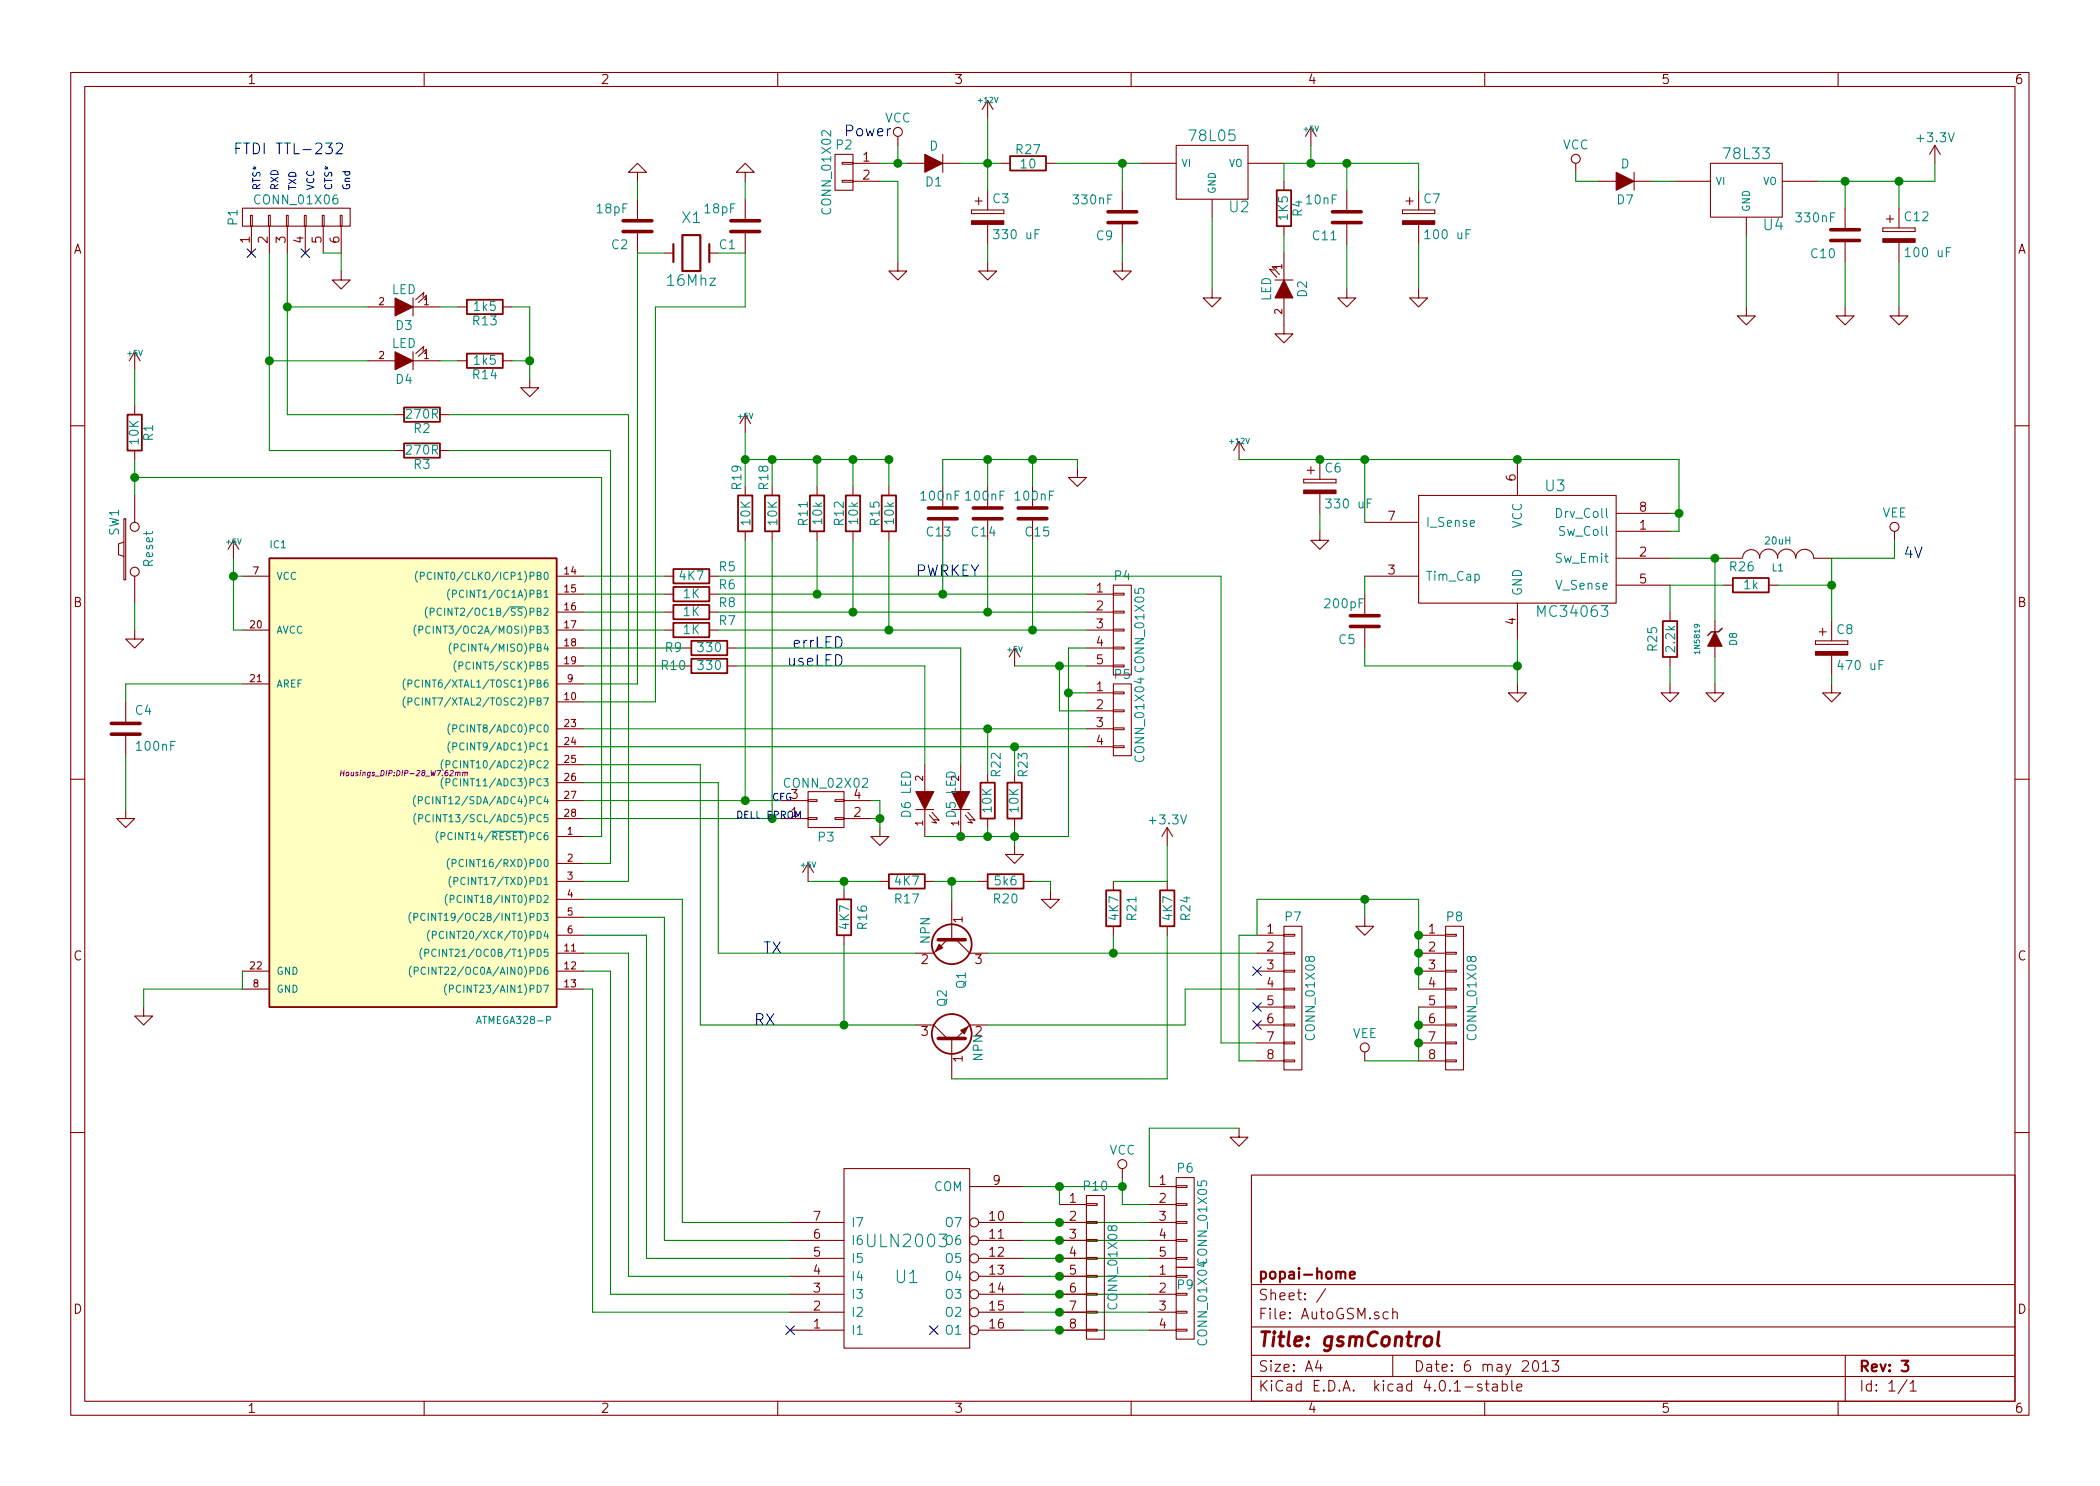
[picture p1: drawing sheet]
EESchema Schematic File Version 2
LIBS:power
LIBS:device
LIBS:transistors
LIBS:conn
LIBS:linear
LIBS:regul
LIBS:74xx
LIBS:cmos4000
LIBS:adc-dac
LIBS:memory
LIBS:xilinx
LIBS:microcontrollers
LIBS:dsp
LIBS:microchip
LIBS:analog_switches
LIBS:motorola
LIBS:texas
LIBS:intel
LIBS:audio
LIBS:interface
LIBS:digital-audio
LIBS:philips
LIBS:display
LIBS:cypress
LIBS:siliconi
LIBS:opto
LIBS:atmel
LIBS:contrib
LIBS:valves
LIBS:AutoGSM-cache
EELAYER 25 0
EELAYER END
$Descr A4 11693 8268
encoding utf-8
Sheet 1 1
Title "gsmControl"
Date "6 may 2013"
Rev "3"
Comp "popai-home"
Comment1 ""
Comment2 ""
Comment3 ""
Comment4 ""
$EndDescr
Text Notes 4700 3600 2    60   ~ 0
errLED
Text Notes 4700 3700 2    60   ~ 0
useLED
$Comp
L GND #PWR30
U 1 1
P 7500 1600
F 0 "#PWR30" H 7500 1600 30  0001 C CNN
F 1 "GND" H 7500 1530 30  0001 C CNN
F 2 "" H 7500 1600 60  0001 C CNN
F 3 "" H 7500 1600 60  0001 C CNN
	1    7500 1600
	1    0    0    -1  
$EndComp
$Comp
L GND #PWR21
U 1 1
P 6250 1450
F 0 "#PWR21" H 6250 1450 30  0001 C CNN
F 1 "GND" H 6250 1380 30  0001 C CNN
F 2 "" H 6250 1450 60  0001 C CNN
F 3 "" H 6250 1450 60  0001 C CNN
	1    6250 1450
	1    0    0    -1  
$EndComp
$Comp
L C C11
U 1 1
P 7500 1200
F 0 "C11" H 7550 1300 50  0000 L CNN
F 1 "10nF" H 7550 1100 50  0000 L CNN
F 2 "Capacitors_ThroughHole:C_Rect_L7_W2_P5" H 7500 1200 60  0001 C CNN
F 3 "" H 7500 1200 60  0001 C CNN
	1    7500 1200
	-1   0    0    1   
$EndComp
$Comp
L C C9
U 1 1
P 6250 1200
F 0 "C9" H 6300 1300 50  0000 L CNN
F 1 "330nF" H 6300 1100 50  0000 L CNN
F 2 "Capacitors_ThroughHole:C_Rect_L7_W2_P5" H 6250 1200 60  0001 C CNN
F 3 "" H 6250 1200 60  0001 C CNN
	1    6250 1200
	-1   0    0    1   
$EndComp
$Comp
L R R27
U 1 1
P 5725 900
F 0 "R27" V 5805 900 50  0000 C CNN
F 1 "10" V 5725 900 50  0000 C CNN
F 2 "Discret:R4-5" H 5725 900 60  0001 C CNN
F 3 "" H 5725 900 60  0001 C CNN
	1    5725 900 
	0    -1   -1   0   
$EndComp
$Comp
L GND #PWR29
U 1 1
P 7350 2950
F 0 "#PWR29" H 7350 2950 30  0001 C CNN
F 1 "GND" H 7350 2880 30  0001 C CNN
F 2 "" H 7350 2950 60  0001 C CNN
F 3 "" H 7350 2950 60  0001 C CNN
	1    7350 2950
	1    0    0    -1  
$EndComp
$Comp
L GND #PWR39
U 1 1
P 10200 3800
F 0 "#PWR39" H 10200 3800 30  0001 C CNN
F 1 "GND" H 10200 3730 30  0001 C CNN
F 2 "" H 10200 3800 60  0001 C CNN
F 3 "" H 10200 3800 60  0001 C CNN
	1    10200 3800
	1    0    0    -1  
$EndComp
$Comp
L GND #PWR37
U 1 1
P 9550 3800
F 0 "#PWR37" H 9550 3800 30  0001 C CNN
F 1 "GND" H 9550 3730 30  0001 C CNN
F 2 "" H 9550 3800 60  0001 C CNN
F 3 "" H 9550 3800 60  0001 C CNN
	1    9550 3800
	1    0    0    -1  
$EndComp
$Comp
L R R25
U 1 1
P 9300 3550
F 0 "R25" V 9400 3550 50  0000 C CNN
F 1 "2.2k" V 9300 3550 50  0000 C CNN
F 2 "Discret:R4" H 9300 3550 60  0001 C CNN
F 3 "" H 9300 3550 60  0001 C CNN
	1    9300 3550
	-1   0    0    1   
$EndComp
$Comp
L R R26
U 1 1
P 9750 3250
F 0 "R26" V 9650 3200 50  0000 C CNN
F 1 "1k" V 9750 3250 50  0000 C CNN
F 2 "Discret:R4" H 9750 3250 60  0001 C CNN
F 3 "" H 9750 3250 60  0001 C CNN
	1    9750 3250
	0    1    1    0   
$EndComp
$Comp
L C C5
U 1 1
P 7600 3450
F 0 "C5" H 7650 3550 50  0000 L CNN
F 1 "200pF" H 7600 3350 50  0000 L CNN
F 2 "Capacitors_ThroughHole:C_Rect_L7_W2_P5" H 7600 3450 60  0001 C CNN
F 3 "" H 7600 3450 60  0001 C CNN
	1    7600 3450
	-1   0    0    1   
$EndComp
$Comp
L INDUCTOR L1
U 1 1
P 9900 3100
F 0 "L1" V 9850 3100 40  0000 C CNN
F 1 "20uH" V 10000 3100 40  0000 C CNN
F 2 "Inductors_NEOSID:Neosid_Inductor_Sd8" H 9900 3100 60  0001 C CNN
F 3 "" H 9900 3100 60  0001 C CNN
	1    9900 3100
	0    -1   -1   0   
$EndComp
$Comp
L +12V #PWR25
U 1 1
P 6900 2550
F 0 "#PWR25" H 6900 2500 20  0001 C CNN
F 1 "+12V" H 6900 2650 30  0000 C CNN
F 2 "" H 6900 2550 60  0001 C CNN
F 3 "" H 6900 2550 60  0001 C CNN
	1    6900 2550
	1    0    0    -1  
$EndComp
$Comp
L MC34063 U3
U 1 1
P 8450 3050
F 0 "U3" H 8600 3400 60  0000 L CNN
F 1 "MC34063" H 8550 2700 60  0000 L CNN
F 2 "Housings_DIP:DIP-8_W7.62mm" H 8450 3050 60  0001 C CNN
F 3 "" H 8450 3050 60  0001 C CNN
	1    8450 3050
	1    0    0    -1  
$EndComp
$Comp
L +12V #PWR15
U 1 1
P 5500 650
F 0 "#PWR15" H 5500 600 20  0001 C CNN
F 1 "+12V" H 5500 750 30  0000 C CNN
F 2 "" H 5500 650 60  0001 C CNN
F 3 "" H 5500 650 60  0001 C CNN
	1    5500 650 
	1    0    0    -1  
$EndComp
NoConn ~ 5200 7400
$Comp
L R R19
U 1 1
P 4150 2850
F 0 "R19" V 4200 2650 50  0000 C CNN
F 1 "10K" V 4150 2850 50  0000 C CNN
F 2 "Discret:R4" H 4150 2850 60  0001 C CNN
F 3 "" H 4150 2850 60  0001 C CNN
	1    4150 2850
	-1   0    0    1   
$EndComp
$Comp
L GND #PWR12
U 1 1
P 4900 4600
F 0 "#PWR12" H 4900 4600 30  0001 C CNN
F 1 "GND" H 4900 4530 30  0001 C CNN
F 2 "" H 4900 4600 60  0001 C CNN
F 3 "" H 4900 4600 60  0001 C CNN
	1    4900 4600
	1    0    0    -1  
$EndComp
$Comp
L GND #PWR9
U 1 1
P 4150 1000
F 0 "#PWR9" H 4150 1000 30  0001 C CNN
F 1 "GND" H 4150 930 30  0001 C CNN
F 2 "" H 4150 1000 60  0001 C CNN
F 3 "" H 4150 1000 60  0001 C CNN
	1    4150 1000
	-1   0    0    1   
$EndComp
$Comp
L +5V #PWR17
U 1 1
P 5650 3700
F 0 "#PWR17" H 5650 3790 20  0001 C CNN
F 1 "+5V" H 5650 3790 30  0000 C CNN
F 2 "" H 5650 3700 60  0001 C CNN
F 3 "" H 5650 3700 60  0001 C CNN
	1    5650 3700
	1    0    0    -1  
$EndComp
$Comp
L R R18
U 1 1
P 4300 2850
F 0 "R18" V 4350 2650 50  0000 C CNN
F 1 "10K" V 4300 2850 50  0000 C CNN
F 2 "Discret:R4" H 4300 2850 60  0001 C CNN
F 3 "" H 4300 2850 60  0001 C CNN
	1    4300 2850
	-1   0    0    1   
$EndComp
$Comp
L GND #PWR4
U 1 1
P 800 5600
F 0 "#PWR4" H 800 5600 30  0001 C CNN
F 1 "GND" H 800 5530 30  0001 C CNN
F 2 "" H 800 5600 60  0001 C CNN
F 3 "" H 800 5600 60  0001 C CNN
	1    800  5600
	1    0    0    -1  
$EndComp
$Comp
L GND #PWR1
U 1 1
P 700 4500
F 0 "#PWR1" H 700 4500 30  0001 C CNN
F 1 "GND" H 700 4430 30  0001 C CNN
F 2 "" H 700 4500 60  0001 C CNN
F 3 "" H 700 4500 60  0001 C CNN
	1    700  4500
	1    0    0    -1  
$EndComp
$Comp
L C C4
U 1 1
P 700 4050
F 0 "C4" H 750 4150 50  0000 L CNN
F 1 "100nF" H 750 3950 50  0000 L CNN
F 2 "Capacitors_ThroughHole:C_Rect_L7_W2_P5" H 700 4050 60  0001 C CNN
F 3 "" H 700 4050 60  0001 C CNN
	1    700  4050
	1    0    0    -1  
$EndComp
$Comp
L +5V #PWR5
U 1 1
P 1300 3100
F 0 "#PWR5" H 1300 3190 20  0001 C CNN
F 1 "+5V" H 1300 3190 30  0000 C CNN
F 2 "" H 1300 3100 60  0001 C CNN
F 3 "" H 1300 3100 60  0001 C CNN
	1    1300 3100
	1    0    0    -1  
$EndComp
$Comp
L R R3
U 1 1
P 2350 2500
F 0 "R3" V 2430 2500 50  0000 C CNN
F 1 "270R" V 2350 2500 50  0000 C CNN
F 2 "Discret:R4" H 2350 2500 60  0001 C CNN
F 3 "" H 2350 2500 60  0001 C CNN
	1    2350 2500
	0    1    1    0   
$EndComp
$Comp
L R R2
U 1 1
P 2350 2300
F 0 "R2" V 2430 2300 50  0000 C CNN
F 1 "270R" V 2350 2300 50  0000 C CNN
F 2 "Discret:R4" H 2350 2300 60  0001 C CNN
F 3 "" H 2350 2300 60  0001 C CNN
	1    2350 2300
	0    1    1    0   
$EndComp
$Comp
L LED D6
U 1 1
P 5150 4450
F 0 "D6" H 5100 4550 50  0000 C CNN
F 1 "LED" H 5250 4550 50  0000 C CNN
F 2 "LEDs:LED-3MM" H 5150 4450 60  0001 C CNN
F 3 "" H 5150 4450 60  0001 C CNN
	1    5150 4450
	0    -1   -1   0   
$EndComp
$Comp
L LED D5
U 1 1
P 5350 4450
F 0 "D5" H 5300 4500 50  0000 C CNN
F 1 "LED" H 5450 4500 50  0000 C CNN
F 2 "LEDs:LED-3MM" H 5350 4450 60  0001 C CNN
F 3 "" H 5350 4450 60  0001 C CNN
	1    5350 4450
	0    -1   -1   0   
$EndComp
$Comp
L R R23
U 1 1
P 5650 4450
F 0 "R23" V 5700 4650 50  0000 C CNN
F 1 "10K" V 5650 4450 50  0000 C CNN
F 2 "Discret:R4" H 5650 4450 60  0001 C CNN
F 3 "" H 5650 4450 60  0001 C CNN
	1    5650 4450
	1    0    0    -1  
$EndComp
$Comp
L R R22
U 1 1
P 5500 4450
F 0 "R22" V 5550 4650 50  0000 C CNN
F 1 "10K" V 5500 4450 50  0000 C CNN
F 2 "Discret:R4" H 5500 4450 60  0001 C CNN
F 3 "" H 5500 4450 60  0001 C CNN
	1    5500 4450
	1    0    0    -1  
$EndComp
$Comp
L +5V #PWR10
U 1 1
P 4150 2400
F 0 "#PWR10" H 4150 2490 20  0001 C CNN
F 1 "+5V" H 4150 2490 30  0000 C CNN
F 2 "" H 4150 2400 60  0001 C CNN
F 3 "" H 4150 2400 60  0001 C CNN
	1    4150 2400
	1    0    0    -1  
$EndComp
$Comp
L R R10
U 1 1
P 3950 3700
F 0 "R10" V 3950 3500 50  0000 C CNN
F 1 "330" V 3950 3700 50  0000 C CNN
F 2 "Discret:R4" H 3950 3700 60  0001 C CNN
F 3 "" H 3950 3700 60  0001 C CNN
	1    3950 3700
	0    1    1    0   
$EndComp
$Comp
L R R9
U 1 1
P 3950 3600
F 0 "R9" V 3950 3400 50  0000 C CNN
F 1 "330" V 3950 3600 50  0000 C CNN
F 2 "Discret:R4" H 3950 3600 60  0001 C CNN
F 3 "" H 3950 3600 60  0001 C CNN
	1    3950 3600
	0    1    1    0   
$EndComp
$Comp
L R R8
U 1 1
P 3850 3400
F 0 "R8" V 3800 3600 50  0000 C CNN
F 1 "1K" V 3850 3400 50  0000 C CNN
F 2 "Discret:R4" H 3850 3400 60  0001 C CNN
F 3 "" H 3850 3400 60  0001 C CNN
	1    3850 3400
	0    1    1    0   
$EndComp
$Comp
L R R7
U 1 1
P 3850 3500
F 0 "R7" V 3800 3700 50  0000 C CNN
F 1 "1K" V 3850 3500 50  0000 C CNN
F 2 "Discret:R4" H 3850 3500 60  0001 C CNN
F 3 "" H 3850 3500 60  0001 C CNN
	1    3850 3500
	0    1    1    0   
$EndComp
$Comp
L R R6
U 1 1
P 3850 3300
F 0 "R6" V 3800 3500 50  0000 C CNN
F 1 "1K" V 3850 3300 50  0000 C CNN
F 2 "Discret:R4" H 3850 3300 60  0001 C CNN
F 3 "" H 3850 3300 60  0001 C CNN
	1    3850 3300
	0    1    1    0   
$EndComp
$Comp
L R R5
U 1 1
P 3850 3200
F 0 "R5" V 3800 3400 50  0000 C CNN
F 1 "4K7" V 3850 3200 50  0000 C CNN
F 2 "Discret:R4" H 3850 3200 60  0001 C CNN
F 3 "" H 3850 3200 60  0001 C CNN
	1    3850 3200
	0    1    1    0   
$EndComp
$Comp
L R R15
U 1 1
P 4950 2850
F 0 "R15" V 5030 2850 50  0000 C CNN
F 1 "10k" V 4950 2850 50  0000 C CNN
F 2 "Discret:R4" H 4950 2850 60  0001 C CNN
F 3 "" H 4950 2850 60  0001 C CNN
	1    4950 2850
	-1   0    0    1   
$EndComp
$Comp
L R R12
U 1 1
P 4750 2850
F 0 "R12" V 4830 2850 50  0000 C CNN
F 1 "10k" V 4750 2850 50  0000 C CNN
F 2 "Discret:R4" H 4750 2850 60  0001 C CNN
F 3 "" H 4750 2850 60  0001 C CNN
	1    4750 2850
	-1   0    0    1   
$EndComp
$Comp
L R R11
U 1 1
P 4550 2850
F 0 "R11" V 4630 2850 50  0000 C CNN
F 1 "10k" V 4550 2850 50  0000 C CNN
F 2 "Discret:R4" H 4550 2850 60  0001 C CNN
F 3 "" H 4550 2850 60  0001 C CNN
	1    4550 2850
	-1   0    0    1   
$EndComp
$Comp
L ULN2003 U1
U 1 1
P 5050 7000
F 0 "U1" H 5050 7100 70  0000 C CNN
F 1 "ULN2003" H 5050 6900 70  0000 C CNN
F 2 "Housings_DIP:DIP-16_W7.62mm" H 5050 7000 60  0001 C CNN
F 3 "" H 5050 7000 60  0001 C CNN
	1    5050 7000
	1    0    0    1   
$EndComp
Text Notes 4700 750  0    60   ~ 0
Power
$Comp
L GND #PWR27
U 1 1
P 7150 1800
F 0 "#PWR27" H 7150 1800 30  0001 C CNN
F 1 "GND" H 7150 1730 30  0001 C CNN
F 2 "" H 7150 1800 60  0001 C CNN
F 3 "" H 7150 1800 60  0001 C CNN
	1    7150 1800
	1    0    0    -1  
$EndComp
$Comp
L LED D2
U 1 1
P 7150 1600
F 0 "D2" H 7150 1700 50  0000 C CNN
F 1 "LED" H 7150 1500 50  0000 C CNN
F 2 "LEDs:LED-3MM" H 7150 1600 60  0001 C CNN
F 3 "" H 7150 1600 60  0001 C CNN
	1    7150 1600
	0    1    1    0   
$EndComp
$Comp
L R R4
U 1 1
P 7150 1150
F 0 "R4" V 7230 1150 50  0000 C CNN
F 1 "1K5" V 7150 1150 50  0000 C CNN
F 2 "Discret:R4" H 7150 1150 60  0001 C CNN
F 3 "" H 7150 1150 60  0001 C CNN
	1    7150 1150
	1    0    0    -1  
$EndComp
$Comp
L GND #PWR7
U 1 1
P 2950 2100
F 0 "#PWR7" H 2950 2100 30  0001 C CNN
F 1 "GND" H 2950 2030 30  0001 C CNN
F 2 "" H 2950 2100 60  0001 C CNN
F 3 "" H 2950 2100 60  0001 C CNN
	1    2950 2100
	1    0    0    -1  
$EndComp
$Comp
L R R14
U 1 1
P 2700 2000
F 0 "R14" V 2780 2000 50  0000 C CNN
F 1 "1k5" V 2700 2000 50  0000 C CNN
F 2 "Discret:R4" H 2700 2000 60  0001 C CNN
F 3 "" H 2700 2000 60  0001 C CNN
	1    2700 2000
	0    1    1    0   
$EndComp
$Comp
L R R13
U 1 1
P 2700 1700
F 0 "R13" V 2780 1700 50  0000 C CNN
F 1 "1k5" V 2700 1700 50  0000 C CNN
F 2 "Discret:R4" H 2700 1700 60  0001 C CNN
F 3 "" H 2700 1700 60  0001 C CNN
	1    2700 1700
	0    1    1    0   
$EndComp
$Comp
L LED D4
U 1 1
P 2250 2000
F 0 "D4" H 2250 2100 50  0000 C CNN
F 1 "LED" H 2250 1900 50  0000 C CNN
F 2 "LEDs:LED-3MM" H 2250 2000 60  0001 C CNN
F 3 "" H 2250 2000 60  0001 C CNN
	1    2250 2000
	-1   0    0    1   
$EndComp
$Comp
L LED D3
U 1 1
P 2250 1700
F 0 "D3" H 2250 1800 50  0000 C CNN
F 1 "LED" H 2250 1600 50  0000 C CNN
F 2 "LEDs:LED-3MM" H 2250 1700 60  0001 C CNN
F 3 "" H 2250 1700 60  0001 C CNN
	1    2250 1700
	-1   0    0    1   
$EndComp
Text Notes 1950 1050 1    40   ~ 0
Gnd
Text Notes 1850 1050 1    40   ~ 0
CTS*
Text Notes 1750 1050 1    40   ~ 0
VCC
Text Notes 1650 1050 1    40   ~ 0
TXD
Text Notes 1550 1050 1    40   ~ 0
RXD
Text Notes 1450 1050 1    40   ~ 0
RTS*
Text Notes 1300 850  0    60   ~ 0
FTDI TTL-232
$Comp
L GND #PWR14
U 1 1
P 5000 1450
F 0 "#PWR14" H 5000 1450 30  0001 C CNN
F 1 "GND" H 5000 1380 30  0001 C CNN
F 2 "" H 5000 1450 60  0001 C CNN
F 3 "" H 5000 1450 60  0001 C CNN
	1    5000 1450
	1    0    0    -1  
$EndComp
$Comp
L GND #PWR24
U 1 1
P 6750 1600
F 0 "#PWR24" H 6750 1600 30  0001 C CNN
F 1 "GND" H 6750 1530 30  0001 C CNN
F 2 "" H 6750 1600 60  0001 C CNN
F 3 "" H 6750 1600 60  0001 C CNN
	1    6750 1600
	1    0    0    -1  
$EndComp
$Comp
L GND #PWR16
U 1 1
P 5500 1450
F 0 "#PWR16" H 5500 1450 30  0001 C CNN
F 1 "GND" H 5500 1380 30  0001 C CNN
F 2 "" H 5500 1450 60  0001 C CNN
F 3 "" H 5500 1450 60  0001 C CNN
	1    5500 1450
	1    0    0    -1  
$EndComp
$Comp
L +5V #PWR28
U 1 1
P 7300 800
F 0 "#PWR28" H 7300 890 20  0001 C CNN
F 1 "+5V" H 7300 890 30  0000 C CNN
F 2 "" H 7300 800 60  0001 C CNN
F 3 "" H 7300 800 60  0001 C CNN
	1    7300 800 
	1    0    0    -1  
$EndComp
$Comp
L 78L05 U2
U 1 1
P 6750 950
F 0 "U2" H 6900 754 60  0000 C CNN
F 1 "78L05" H 6750 1150 60  0000 C CNN
F 2 "Transistors_TO-220:TO-220_Neutral123_Vertical_LargePads" H 6750 950 60  0001 C CNN
F 3 "" H 6750 950 60  0001 C CNN
	1    6750 950 
	1    0    0    -1  
$EndComp
$Comp
L GND #PWR6
U 1 1
P 1900 1500
F 0 "#PWR6" H 1900 1500 30  0001 C CNN
F 1 "GND" H 1900 1430 30  0001 C CNN
F 2 "" H 1900 1500 60  0001 C CNN
F 3 "" H 1900 1500 60  0001 C CNN
	1    1900 1500
	1    0    0    -1  
$EndComp
$Comp
L +5V #PWR2
U 1 1
P 750 2050
F 0 "#PWR2" H 750 2140 20  0001 C CNN
F 1 "+5V" H 750 2140 30  0000 C CNN
F 2 "" H 750 2050 60  0001 C CNN
F 3 "" H 750 2050 60  0001 C CNN
	1    750  2050
	1    0    0    -1  
$EndComp
$Comp
L GND #PWR3
U 1 1
P 750 3500
F 0 "#PWR3" H 750 3500 30  0001 C CNN
F 1 "GND" H 750 3430 30  0001 C CNN
F 2 "" H 750 3500 60  0001 C CNN
F 3 "" H 750 3500 60  0001 C CNN
	1    750  3500
	1    0    0    -1  
$EndComp
$Comp
L SW_PUSH SW1
U 1 1
P 750 3050
F 0 "SW1" H 900 3160 50  0000 C CNN
F 1 "Reset" H 750 2970 50  0000 C CNN
F 2 "Buttons_Switches_ThroughHole:SW_PUSH_SMALL" H 750 3050 60  0001 C CNN
F 3 "" H 750 3050 60  0001 C CNN
	1    750  3050
	0    -1   -1   0   
$EndComp
$Comp
L R R1
U 1 1
P 750 2400
F 0 "R1" V 830 2400 50  0000 C CNN
F 1 "10K" V 750 2400 50  0000 C CNN
F 2 "Discret:R4" H 750 2400 60  0001 C CNN
F 3 "" H 750 2400 60  0001 C CNN
	1    750  2400
	1    0    0    -1  
$EndComp
$Comp
L GND #PWR8
U 1 1
P 3550 1000
F 0 "#PWR8" H 3550 1000 30  0001 C CNN
F 1 "GND" H 3550 930 30  0001 C CNN
F 2 "" H 3550 1000 60  0001 C CNN
F 3 "" H 3550 1000 60  0001 C CNN
	1    3550 1000
	-1   0    0    1   
$EndComp
$Comp
L GND #PWR18
U 1 1
P 5650 4700
F 0 "#PWR18" H 5650 4700 30  0001 C CNN
F 1 "GND" H 5650 4630 30  0001 C CNN
F 2 "" H 5650 4700 60  0001 C CNN
F 3 "" H 5650 4700 60  0001 C CNN
	1    5650 4700
	1    0    0    -1  
$EndComp
$Comp
L C C2
U 1 1
P 3550 1250
F 0 "C2" H 3600 1350 50  0000 L CNN
F 1 "18pF" H 3600 1150 50  0000 L CNN
F 2 "Capacitors_ThroughHole:C_Disc_D3_P2.5" H 3550 1250 60  0001 C CNN
F 3 "" H 3550 1250 60  0001 C CNN
	1    3550 1250
	-1   0    0    1   
$EndComp
$Comp
L C C1
U 1 1
P 4150 1250
F 0 "C1" H 4200 1350 50  0000 L CNN
F 1 "18pF" H 4200 1150 50  0000 L CNN
F 2 "Capacitors_ThroughHole:C_Disc_D3_P2.5" H 4150 1250 60  0001 C CNN
F 3 "" H 4150 1250 60  0001 C CNN
	1    4150 1250
	-1   0    0    1   
$EndComp
$Comp
L Crystal X1
U 1 1
P 3850 1400
F 0 "X1" H 3850 1200 60  0000 C CNN
F 1 "16Mhz" H 3850 1550 60  0000 C CNN
F 2 "Crystals:Crystal_HC49-U_Vertical" H 3850 1400 60  0001 C CNN
F 3 "" H 3850 1400 60  0001 C CNN
	1    3850 1400
	-1   0    0    1   
$EndComp
$Comp
L ATMEGA328-P IC1
U 1 1
P 2250 4300
F 0 "IC1" H 1500 5550 40  0000 L BNN
F 1 "ATMEGA328-P" H 2650 2900 40  0000 L BNN
F 2 "Housings_DIP:DIP-28_W7.62mm" H 2250 4300 30  0000 C CIN
F 3 "" H 2250 4300 60  0000 C CNN
	1    2250 4300
	1    0    0    -1  
$EndComp
$Comp
L CONN_01X06 P1
U 1 1
P 1650 1200
F 0 "P1" H 1650 1550 50  0000 C CNN
F 1 "CONN_01X06" V 1750 1200 50  0000 C CNN
F 2 "Pin_Headers:Pin_Header_Straight_1x06" H 1650 1200 60  0001 C CNN
F 3 "" H 1650 1200 60  0000 C CNN
	1    1650 1200
	0    -1   -1   0   
$EndComp
$Comp
L CONN_01X02 P2
U 1 1
P 4700 950
F 0 "P2" H 4700 1100 50  0000 C CNN
F 1 "CONN_01X02" V 4800 950 50  0000 C CNN
F 2 "Sockets_MOLEX_KK-System:Socket_MOLEX-KK-RM3-96mm_Lock_2pin_straight" H 4700 950 60  0001 C CNN
F 3 "" H 4700 950 60  0000 C CNN
	1    4700 950 
	-1   0    0    -1  
$EndComp
$Comp
L D D1
U 1 1
P 5200 900
F 0 "D1" H 5200 1000 50  0000 C CNN
F 1 "D" H 5200 800 50  0000 C CNN
F 2 "Diodes_ThroughHole:Diode_DO-35_SOD27_Horizontal_RM10" H 5200 900 60  0001 C CNN
F 3 "" H 5200 900 60  0000 C CNN
	1    5200 900 
	-1   0    0    1   
$EndComp
$Comp
L CP C3
U 1 1
P 5500 1200
F 0 "C3" H 5525 1300 50  0000 L CNN
F 1 "330 uF" H 5525 1100 50  0000 L CNN
F 2 "Capacitors_ThroughHole:C_Radial_D5_L6_P2.5" H 5538 1050 30  0001 C CNN
F 3 "" H 5500 1200 60  0000 C CNN
	1    5500 1200
	1    0    0    -1  
$EndComp
$Comp
L CP C6
U 1 1
P 7350 2700
F 0 "C6" H 7375 2800 50  0000 L CNN
F 1 "330 uF" H 7375 2600 50  0000 L CNN
F 2 "Capacitors_ThroughHole:C_Radial_D5_L6_P2.5" H 7388 2550 30  0001 C CNN
F 3 "" H 7350 2700 60  0000 C CNN
	1    7350 2700
	1    0    0    -1  
$EndComp
$Comp
L CONN_02X02 P3
U 1 1
P 4600 4500
F 0 "P3" H 4600 4650 50  0000 C CNN
F 1 "CONN_02X02" H 4600 4350 50  0000 C CNN
F 2 "Pin_Headers:Pin_Header_Straight_2x02" H 4600 3300 60  0001 C CNN
F 3 "" H 4600 3300 60  0000 C CNN
	1    4600 4500
	1    0    0    1   
$EndComp
$Comp
L CONN_01X04 P5
U 1 1
P 6250 4000
F 0 "P5" H 6250 4250 50  0000 C CNN
F 1 "CONN_01X04" V 6350 4000 50  0000 C CNN
F 2 "Sockets_MOLEX_KK-System:Socket_MOLEX-KK-RM3-96mm_Lock_4pin_straight" H 6250 4000 60  0001 C CNN
F 3 "" H 6250 4000 60  0000 C CNN
	1    6250 4000
	1    0    0    -1  
$EndComp
Wire Wire Line
	6400 6700 6250 6700
Wire Wire Line
	6250 6700 6250 6550
Wire Wire Line
	6750 1200 6750 1600
Connection ~ 1600 1700
Wire Wire Line
	2050 1700 1600 1700
Connection ~ 7300 900 
Wire Wire Line
	7500 1050 7500 900 
Connection ~ 5500 900 
Wire Wire Line
	5500 1050 5500 650 
Wire Wire Line
	3300 5500 3250 5500
Wire Wire Line
	9350 2850 9300 2850
Wire Wire Line
	3800 6800 4400 6800
Wire Wire Line
	3800 5000 3800 6800
Wire Wire Line
	3400 5400 3400 7200
Wire Wire Line
	3400 7200 4400 7200
Wire Wire Line
	3600 5200 3600 7000
Wire Wire Line
	3600 7000 4400 7000
Wire Wire Line
	3550 1400 3550 3800
Wire Wire Line
	3550 3800 3250 3800
Wire Wire Line
	3250 5100 3700 5100
Wire Wire Line
	3250 5300 3500 5300
Wire Wire Line
	5700 7100 6400 7100
Wire Wire Line
	5700 6900 6400 6900
Wire Wire Line
	800  5600 800  5500
Wire Wire Line
	800  5500 1350 5500
Wire Wire Line
	700  4200 700  4500
Wire Wire Line
	3400 4800 3250 4800
Wire Wire Line
	3250 3700 3800 3700
Wire Wire Line
	3700 3500 3250 3500
Wire Wire Line
	3700 3300 3250 3300
Connection ~ 4750 2550
Wire Wire Line
	4750 2550 4750 2700
Wire Wire Line
	4550 2550 4550 2700
Connection ~ 750  2650
Wire Wire Line
	1750 -2900 1950 -2900
Wire Wire Line
	7300 900  7300 800 
Wire Wire Line
	2950 2100 2950 1700
Connection ~ 2950 2000
Wire Wire Line
	750  2050 750  2250
Wire Wire Line
	4950 2550 4950 2700
Connection ~ 4950 2550
Connection ~ 4550 2550
Wire Wire Line
	3700 3200 3250 3200
Wire Wire Line
	3700 3400 3250 3400
Wire Wire Line
	3250 3600 3800 3600
Wire Wire Line
	3250 4900 3500 4900
Wire Wire Line
	1350 3800 700  3800
Wire Wire Line
	700  3800 700  3900
Wire Wire Line
	1350 5500 1350 5400
Wire Wire Line
	3250 4650 3350 4650
Wire Wire Line
	3350 4650 3350 2650
Wire Wire Line
	3350 2650 750  2650
Wire Wire Line
	5700 6800 6400 6800
Wire Wire Line
	5700 7000 6400 7000
Wire Wire Line
	5700 7200 6400 7200
Wire Wire Line
	3400 5400 3250 5400
Wire Wire Line
	3600 5200 3250 5200
Wire Wire Line
	3800 5000 3250 5000
Wire Wire Line
	3250 3900 3650 3900
Wire Wire Line
	3650 3900 3650 1700
Wire Wire Line
	3650 1700 4150 1700
Wire Wire Line
	4150 1700 4150 1400
Wire Wire Line
	3500 7100 4400 7100
Wire Wire Line
	3500 5300 3500 7100
Wire Wire Line
	3700 5100 3700 6900
Wire Wire Line
	3700 6900 4400 6900
Wire Wire Line
	9350 2950 9300 2950
Connection ~ 9350 2850
Connection ~ 6250 900 
Wire Wire Line
	7500 1350 7500 1600
Wire Wire Line
	1500 1400 1500 2500
Wire Wire Line
	2050 2000 1500 2000
Connection ~ 1500 2000
Connection ~ 6250 6600
Wire Wire Line
	5950 4650 5950 3600
Wire Wire Line
	6250 6600 5700 6600
Wire Wire Line
	750  2550 750  2750
Wire Wire Line
	2450 1700 2550 1700
Wire Wire Line
	2950 1700 2850 1700
Wire Wire Line
	2850 2000 2950 2000
Wire Wire Line
	2450 2000 2550 2000
Wire Wire Line
	1600 1400 1600 2300
Wire Wire Line
	1600 2300 2200 2300
Wire Wire Line
	2500 2300 3500 2300
Wire Wire Line
	3500 2300 3500 4900
Wire Wire Line
	1500 2500 2200 2500
Wire Wire Line
	2500 2500 3400 2500
Wire Wire Line
	3400 2500 3400 4800
Wire Wire Line
	3700 1400 3550 1400
Wire Wire Line
	4150 1400 4000 1400
Wire Wire Line
	4900 900  5050 900 
Wire Wire Line
	6250 1350 6250 1450
Wire Wire Line
	5500 1350 5500 1450
Wire Wire Line
	4900 1000 5000 1000
Wire Wire Line
	5000 1000 5000 1450
Wire Wire Line
	7150 900  7150 1000
Wire Wire Line
	7150 1300 7150 1400
Wire Wire Line
	1350 3200 1300 3200
Wire Wire Line
	1300 3100 1300 3500
Wire Wire Line
	750  3350 750  3500
Wire Wire Line
	4150 2400 4150 2700
Connection ~ 4150 2550
Wire Wire Line
	4850 4450 4900 4450
Wire Wire Line
	4900 4450 4900 4600
Wire Wire Line
	4900 4550 4850 4550
Connection ~ 4900 4550
Wire Wire Line
	4150 3000 4150 4450
Wire Wire Line
	5650 4300 5650 4150
Connection ~ 5650 4150
Wire Wire Line
	5500 4300 5500 4050
Connection ~ 5500 4050
Wire Wire Line
	5500 4600 5500 4650
Wire Wire Line
	5650 4600 5650 4700
Connection ~ 5650 4650
Wire Wire Line
	5700 7300 6400 7300
Wire Wire Line
	5700 7400 6400 7400
NoConn ~ 4400 7400
Connection ~ 5900 3700
Wire Wire Line
	5900 3700 5900 3950
$Comp
L CONN_01X05 P4
U 1 1
P 6250 3500
F 0 "P4" H 6250 3800 50  0000 C CNN
F 1 "CONN_01X05" V 6350 3500 50  0000 C CNN
F 2 "Sockets_MOLEX_KK-System:Socket_MOLEX-KK-RM3-96mm_Lock_5pin_straight" H 6250 3500 60  0001 C CNN
F 3 "" H 6250 3500 60  0000 C CNN
	1    6250 3500
	1    0    0    -1  
$EndComp
Wire Wire Line
	6050 3700 5650 3700
Wire Wire Line
	5950 3600 6050 3600
Wire Wire Line
	6050 4050 3250 4050
Wire Wire Line
	6050 4150 3250 4150
Wire Wire Line
	5150 4650 5950 4650
Connection ~ 4150 4450
Wire Wire Line
	3250 4450 4350 4450
Wire Wire Line
	4350 4550 3250 4550
Wire Wire Line
	4300 3000 4300 4550
Connection ~ 4300 4550
Wire Wire Line
	4300 2700 4300 2550
Connection ~ 4300 2550
Connection ~ 5500 4650
Connection ~ 5350 4650
Wire Wire Line
	4100 3600 5350 3600
Wire Wire Line
	5350 3600 5350 4250
Wire Wire Line
	4100 3700 5150 3700
Wire Wire Line
	5150 3700 5150 4250
Wire Wire Line
	6050 3500 4000 3500
Wire Wire Line
	4000 3400 6050 3400
Wire Wire Line
	6050 3300 4000 3300
Wire Wire Line
	4550 3000 4550 3300
Connection ~ 4550 3300
Wire Wire Line
	4750 3000 4750 3400
Connection ~ 4750 3400
Wire Wire Line
	4950 3000 4950 3500
Connection ~ 4950 3500
Wire Wire Line
	4150 2550 4950 2550
Text Notes 4100 4550 0    39   ~ 0
DELL EPROM
Text Notes 4300 4450 0    39   ~ 0
CFG
$Comp
L 78L05 U4
U 1 1
P 9725 1050
F 0 "U4" H 9875 854 60  0000 C CNN
F 1 "78L33" H 9725 1250 60  0000 C CNN
F 2 "TO_SOT_Packages_THT:TO-92_Inline_Wide" H 9725 1050 60  0001 C CNN
F 3 "" H 9725 1050 60  0000 C CNN
	1    9725 1050
	1    0    0    -1  
$EndComp
$Comp
L CP C7
U 1 1
P 7900 1200
F 0 "C7" H 7925 1300 50  0000 L CNN
F 1 "100 uF" H 7925 1100 50  0000 L CNN
F 2 "Capacitors_ThroughHole:C_Radial_D5_L6_P2.5" H 7938 1050 30  0001 C CNN
F 3 "" H 7900 1200 60  0000 C CNN
	1    7900 1200
	1    0    0    -1  
$EndComp
$Comp
L C C10
U 1 1
P 10275 1300
F 0 "C10" H 10325 1400 50  0000 L CNN
F 1 "330nF" H 10325 1200 50  0000 L CNN
F 2 "Capacitors_ThroughHole:C_Rect_L7_W2_P5" H 10275 1300 60  0001 C CNN
F 3 "" H 10275 1300 60  0001 C CNN
	1    10275 1300
	-1   0    0    1   
$EndComp
$Comp
L CP C12
U 1 1
P 10575 1300
F 0 "C12" H 10600 1400 50  0000 L CNN
F 1 "100 uF" H 10600 1200 50  0000 L CNN
F 2 "Capacitors_ThroughHole:C_Radial_D5_L6_P2.5" H 10613 1150 30  0001 C CNN
F 3 "" H 10575 1300 60  0000 C CNN
	1    10575 1300
	1    0    0    -1  
$EndComp
Connection ~ 7500 900 
Wire Wire Line
	7900 1050 7900 900 
Wire Wire Line
	10125 1000 10775 1000
Wire Wire Line
	10575 1000 10575 1150
Wire Wire Line
	10275 1150 10275 1000
Connection ~ 10275 1000
$Comp
L GND #PWR33
U 1 1
P 7900 1600
F 0 "#PWR33" H 7900 1600 30  0001 C CNN
F 1 "GND" H 7900 1530 30  0001 C CNN
F 2 "" H 7900 1600 60  0001 C CNN
F 3 "" H 7900 1600 60  0001 C CNN
	1    7900 1600
	1    0    0    -1  
$EndComp
$Comp
L GND #PWR38
U 1 1
P 9725 1700
F 0 "#PWR38" H 9725 1700 30  0001 C CNN
F 1 "GND" H 9725 1630 30  0001 C CNN
F 2 "" H 9725 1700 60  0001 C CNN
F 3 "" H 9725 1700 60  0001 C CNN
	1    9725 1700
	1    0    0    -1  
$EndComp
$Comp
L GND #PWR40
U 1 1
P 10275 1700
F 0 "#PWR40" H 10275 1700 30  0001 C CNN
F 1 "GND" H 10275 1630 30  0001 C CNN
F 2 "" H 10275 1700 60  0001 C CNN
F 3 "" H 10275 1700 60  0001 C CNN
	1    10275 1700
	1    0    0    -1  
$EndComp
$Comp
L GND #PWR42
U 1 1
P 10575 1700
F 0 "#PWR42" H 10575 1700 30  0001 C CNN
F 1 "GND" H 10575 1630 30  0001 C CNN
F 2 "" H 10575 1700 60  0001 C CNN
F 3 "" H 10575 1700 60  0001 C CNN
	1    10575 1700
	1    0    0    -1  
$EndComp
Wire Wire Line
	10575 1700 10575 1450
Wire Wire Line
	10275 1700 10275 1450
Wire Wire Line
	9725 1700 9725 1300
Wire Wire Line
	7900 1600 7900 1350
$Comp
L +3.3V #PWR43
U 1 1
P 10775 900
F 0 "#PWR43" H 10775 750 50  0001 C CNN
F 1 "+3.3V" H 10775 1040 50  0000 C CNN
F 2 "" H 10775 900 60  0000 C CNN
F 3 "" H 10775 900 60  0000 C CNN
	1    10775 900 
	1    0    0    -1  
$EndComp
Wire Wire Line
	10775 1000 10775 900 
Connection ~ 10575 1000
Wire Wire Line
	6900 2550 9350 2550
Wire Wire Line
	7600 2550 7600 2900
Wire Wire Line
	9350 2550 9350 2950
Connection ~ 8450 2550
Connection ~ 7600 2550
Connection ~ 7350 2550
Wire Wire Line
	8450 3550 8450 3800
$Comp
L ZENERsmall D8
U 1 1
P 9550 3550
F 0 "D8" H 9550 3650 40  0000 C CNN
F 1 "1N5819" H 9550 3450 30  0000 C CNN
F 2 "Diodes_ThroughHole:Diode_DO-35_SOD27_Horizontal_RM10" H 9550 3550 60  0001 C CNN
F 3 "" H 9550 3550 60  0000 C CNN
	1    9550 3550
	0    1    1    0   
$EndComp
Wire Wire Line
	9300 3250 9600 3250
Wire Wire Line
	9300 3100 9600 3100
Wire Wire Line
	9900 3250 10200 3250
Wire Wire Line
	10200 3100 10200 3450
Wire Wire Line
	9550 3450 9550 3100
Connection ~ 9550 3100
Wire Wire Line
	9300 3400 9300 3250
$Comp
L GND #PWR36
U 1 1
P 9300 3800
F 0 "#PWR36" H 9300 3800 30  0001 C CNN
F 1 "GND" H 9300 3730 30  0001 C CNN
F 2 "" H 9300 3800 60  0001 C CNN
F 3 "" H 9300 3800 60  0001 C CNN
	1    9300 3800
	1    0    0    -1  
$EndComp
$Comp
L GND #PWR34
U 1 1
P 8450 3800
F 0 "#PWR34" H 8450 3800 30  0001 C CNN
F 1 "GND" H 8450 3730 30  0001 C CNN
F 2 "" H 8450 3800 60  0001 C CNN
F 3 "" H 8450 3800 60  0001 C CNN
	1    8450 3800
	1    0    0    -1  
$EndComp
Connection ~ 8450 3700
Wire Wire Line
	9300 3700 9300 3800
Wire Wire Line
	9550 3650 9550 3800
Wire Wire Line
	7600 3600 7600 3700
Wire Wire Line
	7600 3700 8450 3700
Wire Wire Line
	7600 3300 7600 3200
$Comp
L CP C8
U 1 1
P 10200 3600
F 0 "C8" H 10225 3700 50  0000 L CNN
F 1 "470 uF" H 10225 3500 50  0000 L CNN
F 2 "Capacitors_ThroughHole:C_Radial_D7.5_L11.2_P2.5" H 10238 3450 30  0001 C CNN
F 3 "" H 10200 3600 60  0000 C CNN
	1    10200 3600
	1    0    0    -1  
$EndComp
Connection ~ 10200 3250
Wire Wire Line
	10200 3750 10200 3800
Wire Wire Line
	10200 3100 10550 3100
Wire Wire Line
	7350 2850 7350 2950
Text Notes 10600 3100 0    60   ~ 0
4V
Wire Wire Line
	3550 1100 3550 1000
Wire Wire Line
	4150 1100 4150 1000
Wire Wire Line
	1800 1400 1900 1400
Wire Wire Line
	1900 1400 1900 1500
$Comp
L Q_NPN_BEC Q1
U 1 1
P 5300 5200
F 0 "Q1" H 5600 5250 50  0000 R CNN
F 1 "NPN" H 5350 5050 50  0000 R CNN
F 2 "TO_SOT_Packages_THT:TO-92_Molded_Narrow_Oval" H 5500 5300 29  0001 C CNN
F 3 "" H 5300 5200 60  0000 C CNN
	1    5300 5200
	0    1    1    0   
$EndComp
$Comp
L Q_NPN_BEC Q2
U 1 1
P 5300 5800
F 0 "Q2" H 5600 5850 50  0000 R CNN
F 1 "NPN" H 5350 5650 50  0000 R CNN
F 2 "TO_SOT_Packages_THT:TO-92_Molded_Narrow_Oval" H 5500 5900 29  0001 C CNN
F 3 "" H 5300 5800 60  0000 C CNN
	1    5300 5800
	0    -1   -1   0   
$EndComp
Wire Wire Line
	4000 5300 5100 5300
Wire Wire Line
	3900 4250 3900 5700
Wire Wire Line
	3900 5700 5100 5700
$Comp
L R R17
U 1 1
P 5050 4900
F 0 "R17" V 5150 4900 50  0000 C CNN
F 1 "4K7" V 5050 4900 50  0000 C CNN
F 2 "Discret:R4" H 5050 4900 60  0001 C CNN
F 3 "" H 5050 4900 60  0001 C CNN
	1    5050 4900
	0    1    1    0   
$EndComp
$Comp
L R R16
U 1 1
P 4700 5100
F 0 "R16" V 4600 5100 50  0000 C CNN
F 1 "4K7" V 4700 5100 50  0000 C CNN
F 2 "Discret:R4" H 4700 5100 60  0001 C CNN
F 3 "" H 4700 5100 60  0001 C CNN
	1    4700 5100
	-1   0    0    1   
$EndComp
Wire Wire Line
	4700 5250 4700 5700
Connection ~ 4700 5700
Wire Wire Line
	5200 4900 5450 4900
Wire Wire Line
	5300 4900 5300 5000
$Comp
L R R20
U 1 1
P 5600 4900
F 0 "R20" V 5700 4900 50  0000 C CNN
F 1 "5k6" V 5600 4900 50  0000 C CNN
F 2 "Discret:R4" H 5600 4900 60  0001 C CNN
F 3 "" H 5600 4900 60  0001 C CNN
	1    5600 4900
	0    1    1    0   
$EndComp
Connection ~ 5300 4900
$Comp
L GND #PWR19
U 1 1
P 5850 4950
F 0 "#PWR19" H 5850 4950 30  0001 C CNN
F 1 "GND" H 5850 4880 30  0001 C CNN
F 2 "" H 5850 4950 60  0001 C CNN
F 3 "" H 5850 4950 60  0001 C CNN
	1    5850 4950
	1    0    0    -1  
$EndComp
Wire Wire Line
	5750 4900 5850 4900
Wire Wire Line
	5850 4900 5850 4950
$Comp
L R R21
U 1 1
P 6200 5050
F 0 "R21" V 6100 5050 50  0000 C CNN
F 1 "4K7" V 6200 5050 50  0000 C CNN
F 2 "Discret:R4" H 6200 5050 60  0001 C CNN
F 3 "" H 6200 5050 60  0001 C CNN
	1    6200 5050
	-1   0    0    1   
$EndComp
Wire Wire Line
	5500 5300 7000 5300
Wire Wire Line
	4500 4900 4900 4900
Wire Wire Line
	4700 4900 4700 4950
$Comp
L +5V #PWR11
U 1 1
P 4500 4900
F 0 "#PWR11" H 4500 4990 20  0001 C CNN
F 1 "+5V" H 4500 4990 30  0000 C CNN
F 2 "" H 4500 4900 60  0001 C CNN
F 3 "" H 4500 4900 60  0001 C CNN
	1    4500 4900
	1    0    0    -1  
$EndComp
Connection ~ 4700 4900
$Comp
L +3.3V #PWR23
U 1 1
P 6500 4700
F 0 "#PWR23" H 6500 4550 50  0001 C CNN
F 1 "+3.3V" H 6500 4840 50  0000 C CNN
F 2 "" H 6500 4700 60  0000 C CNN
F 3 "" H 6500 4700 60  0000 C CNN
	1    6500 4700
	1    0    0    -1  
$EndComp
$Comp
L R R24
U 1 1
P 6500 5050
F 0 "R24" V 6400 5050 50  0000 C CNN
F 1 "4K7" V 6500 5050 50  0000 C CNN
F 2 "Discret:R4" H 6500 5050 60  0001 C CNN
F 3 "" H 6500 5050 60  0001 C CNN
	1    6500 5050
	-1   0    0    1   
$EndComp
Wire Wire Line
	6200 5300 6200 5200
Wire Wire Line
	5300 6000 6500 6000
Wire Wire Line
	6500 6000 6500 5200
Wire Wire Line
	6500 4900 6200 4900
Wire Wire Line
	6500 4700 6500 4900
Text Notes 4250 5300 0    60   ~ 0
TX
Text Notes 4200 5700 0    60   ~ 0
RX
$Comp
L CONN_01X08 P7
U 1 1
P 7200 5550
F 0 "P7" H 7200 6000 50  0000 C CNN
F 1 "CONN_01X08" V 7300 5550 50  0000 C CNN
F 2 "Socket_Strips:Socket_Strip_Straight_1x08" H 7200 5550 60  0001 C CNN
F 3 "" H 7200 5550 60  0000 C CNN
	1    7200 5550
	1    0    0    -1  
$EndComp
$Comp
L CONN_01X08 P8
U 1 1
P 8100 5550
F 0 "P8" H 8100 6000 50  0000 C CNN
F 1 "CONN_01X08" V 8200 5550 50  0000 C CNN
F 2 "Socket_Strips:Socket_Strip_Straight_1x08" H 8100 5550 60  0001 C CNN
F 3 "" H 8100 5550 60  0000 C CNN
	1    8100 5550
	1    0    0    -1  
$EndComp
Connection ~ 6200 5300
Wire Wire Line
	5500 5700 6600 5700
Wire Wire Line
	6600 5700 6600 5500
Wire Wire Line
	6600 5500 7000 5500
$Comp
L GND #PWR31
U 1 1
P 7600 5100
F 0 "#PWR31" H 7600 5100 30  0001 C CNN
F 1 "GND" H 7600 5030 30  0001 C CNN
F 2 "" H 7600 5100 60  0001 C CNN
F 3 "" H 7600 5100 60  0001 C CNN
	1    7600 5100
	1    0    0    -1  
$EndComp
Wire Wire Line
	7000 5200 7000 5000
Wire Wire Line
	7000 5000 7900 5000
Wire Wire Line
	7900 5000 7900 5500
Connection ~ 7900 5200
Connection ~ 7900 5300
Connection ~ 7900 5400
Wire Wire Line
	7900 5600 7900 5900
Connection ~ 7900 5700
Connection ~ 7900 5800
Wire Wire Line
	7900 5900 7600 5900
Wire Wire Line
	7600 5100 7600 5000
Connection ~ 7600 5000
Wire Wire Line
	3300 5500 3300 7300
Text Notes 5100 3200 0    60   ~ 0
PWRKEY
NoConn ~ 7000 5400
NoConn ~ 7000 5600
NoConn ~ 7000 5700
Wire Wire Line
	1300 3500 1350 3500
Connection ~ 1300 3200
NoConn ~ 1700 1400
NoConn ~ 1400 1400
Wire Wire Line
	4000 3200 6800 3200
Wire Wire Line
	6800 3200 6800 5800
Wire Wire Line
	6800 5800 7000 5800
Wire Wire Line
	3300 7300 4400 7300
$Comp
L CONN_01X04 P9
U 1 1
P 6600 7250
F 0 "P9" H 6600 7350 50  0000 C CNN
F 1 "CONN_01X04" V 6700 7250 50  0000 C CNN
F 2 "Sockets_MOLEX_KK-System:Socket_MOLEX-KK-RM3-96mm_Lock_4pin_straight" H 6600 7250 60  0001 C CNN
F 3 "" H 6600 7250 60  0000 C CNN
	1    6600 7250
	1    0    0    -1  
$EndComp
Wire Wire Line
	7900 900  7150 900 
Wire Wire Line
	5350 900  5575 900 
Wire Wire Line
	5875 900  6350 900 
Wire Wire Line
	5000 900  5000 800 
Connection ~ 5000 900 
$Comp
L VCC #PWR22
U 1 1
P 6250 6550
F 0 "#PWR22" H 6250 6400 50  0001 C CNN
F 1 "VCC" H 6250 6700 50  0000 C CNN
F 2 "" H 6250 6550 60  0000 C CNN
F 3 "" H 6250 6550 60  0000 C CNN
	1    6250 6550
	1    0    0    -1  
$EndComp
Wire Wire Line
	6250 1050 6250 900 
$Comp
L D D7
U 1 1
P 9050 1000
F 0 "D7" H 9050 1100 50  0000 C CNN
F 1 "D" H 9050 900 50  0000 C CNN
F 2 "Diodes_ThroughHole:Diode_DO-35_SOD27_Horizontal_RM10" H 9050 1000 60  0001 C CNN
F 3 "" H 9050 1000 60  0000 C CNN
	1    9050 1000
	-1   0    0    1   
$EndComp
Wire Wire Line
	9200 1000 9325 1000
$Comp
L VCC #PWR35
U 1 1
P 8775 950
F 0 "#PWR35" H 8775 800 50  0001 C CNN
F 1 "VCC" H 8775 1100 50  0000 C CNN
F 2 "" H 8775 950 60  0000 C CNN
F 3 "" H 8775 950 60  0000 C CNN
	1    8775 950 
	1    0    0    -1  
$EndComp
Wire Wire Line
	8775 950  8775 1000
Wire Wire Line
	8775 1000 8900 1000
$Comp
L VCC #PWR13
U 1 1
P 5000 800
F 0 "#PWR13" H 5000 650 50  0001 C CNN
F 1 "VCC" H 5000 950 50  0000 C CNN
F 2 "" H 5000 800 60  0000 C CNN
F 3 "" H 5000 800 60  0000 C CNN
	1    5000 800 
	1    0    0    -1  
$EndComp
$Comp
L VEE #PWR41
U 1 1
P 10550 3000
F 0 "#PWR41" H 10550 2850 50  0001 C CNN
F 1 "VEE" H 10550 3150 50  0000 C CNN
F 2 "" H 10550 3000 60  0000 C CNN
F 3 "" H 10550 3000 60  0000 C CNN
	1    10550 3000
	1    0    0    -1  
$EndComp
Wire Wire Line
	10550 3100 10550 3000
$Comp
L VEE #PWR32
U 1 1
P 7600 5900
F 0 "#PWR32" H 7600 5750 50  0001 C CNN
F 1 "VEE" H 7600 6050 50  0000 C CNN
F 2 "" H 7600 5900 60  0000 C CNN
F 3 "" H 7600 5900 60  0000 C CNN
	1    7600 5900
	1    0    0    -1  
$EndComp
Wire Wire Line
	3900 4250 3250 4250
Wire Wire Line
	4000 5300 4000 4350
Wire Wire Line
	4000 4350 3250 4350
Wire Wire Line
	5900 3950 6050 3950
Wire Wire Line
	6050 3850 5950 3850
Connection ~ 5950 3850
$Comp
L CONN_01X05 P6
U 1 1
P 6600 6800
F 0 "P6" H 6600 7100 50  0000 C CNN
F 1 "CONN_01X05" V 6700 6800 50  0000 C CNN
F 2 "Sockets_MOLEX_KK-System:Socket_MOLEX-KK-RM3-96mm_Lock_5pin_straight" H 6600 6800 60  0001 C CNN
F 3 "" H 6600 6800 60  0000 C CNN
	1    6600 6800
	1    0    0    -1  
$EndComp
$Comp
L GND #PWR26
U 1 1
P 6900 6275
F 0 "#PWR26" H 6900 6275 30  0001 C CNN
F 1 "GND" H 6900 6205 30  0001 C CNN
F 2 "" H 6900 6275 60  0001 C CNN
F 3 "" H 6900 6275 60  0001 C CNN
	1    6900 6275
	1    0    0    -1  
$EndComp
Wire Wire Line
	6400 6600 6400 6275
Wire Wire Line
	6400 6275 6900 6275
Wire Wire Line
	7000 5200 6900 5200
Wire Wire Line
	6900 5200 6900 5900
Wire Wire Line
	6900 5900 7000 5900
$Comp
L CONN_01X08 P10
U 1 1
P 6100 7050
F 0 "P10" H 6100 7500 50  0000 C CNN
F 1 "CONN_01X08" V 6200 7050 50  0000 C CNN
F 2 "Socket_Strips:Socket_Strip_Straight_1x08" H 6100 7050 60  0001 C CNN
F 3 "" H 6100 7050 60  0000 C CNN
	1    6100 7050
	1    0    0    -1  
$EndComp
Wire Wire Line
	5900 6700 5900 6600
Connection ~ 5900 6600
Connection ~ 5900 6800
Connection ~ 5900 6900
Connection ~ 5900 7000
Connection ~ 5900 7100
Connection ~ 5900 7200
Connection ~ 5900 7300
Connection ~ 5900 7400
$Comp
L C C13
U 1 1
P 5250 2850
F 0 "C13" H 5200 2950 50  0000 L CNN
F 1 "100nF" H 5150 2750 50  0000 L CNN
F 2 "Capacitors_ThroughHole:C_Rect_L7_W2_P5" H 5250 2850 60  0001 C CNN
F 3 "" H 5250 2850 60  0001 C CNN
	1    5250 2850
	-1   0    0    1   
$EndComp
$Comp
L C C14
U 1 1
P 5500 2850
F 0 "C14" H 5450 2950 50  0000 L CNN
F 1 "100nF" H 5400 2750 50  0000 L CNN
F 2 "Capacitors_ThroughHole:C_Rect_L7_W2_P5" H 5500 2850 60  0001 C CNN
F 3 "" H 5500 2850 60  0001 C CNN
	1    5500 2850
	-1   0    0    1   
$EndComp
$Comp
L C C15
U 1 1
P 5750 2850
F 0 "C15" H 5650 2950 50  0000 L CNN
F 1 "100nF" H 5625 2750 50  0000 L CNN
F 2 "Capacitors_ThroughHole:C_Rect_L7_W2_P5" H 5750 2850 60  0001 C CNN
F 3 "" H 5750 2850 60  0001 C CNN
	1    5750 2850
	-1   0    0    1   
$EndComp
Wire Wire Line
	5250 3000 5250 3300
Connection ~ 5250 3300
Wire Wire Line
	5500 3000 5500 3400
Connection ~ 5500 3400
Wire Wire Line
	5750 3000 5750 3500
Connection ~ 5750 3500
Wire Wire Line
	5250 2700 5250 2550
Wire Wire Line
	5250 2550 6000 2550
Wire Wire Line
	5750 2550 5750 2700
Wire Wire Line
	5500 2700 5500 2550
Connection ~ 5500 2550
$Comp
L GND #PWR20
U 1 1
P 6000 2600
F 0 "#PWR20" H 6000 2600 30  0001 C CNN
F 1 "GND" H 6000 2530 30  0001 C CNN
F 2 "" H 6000 2600 60  0001 C CNN
F 3 "" H 6000 2600 60  0001 C CNN
	1    6000 2600
	1    0    0    -1  
$EndComp
Wire Wire Line
	6000 2550 6000 2600
Connection ~ 5750 2550
$EndSCHEMATC
